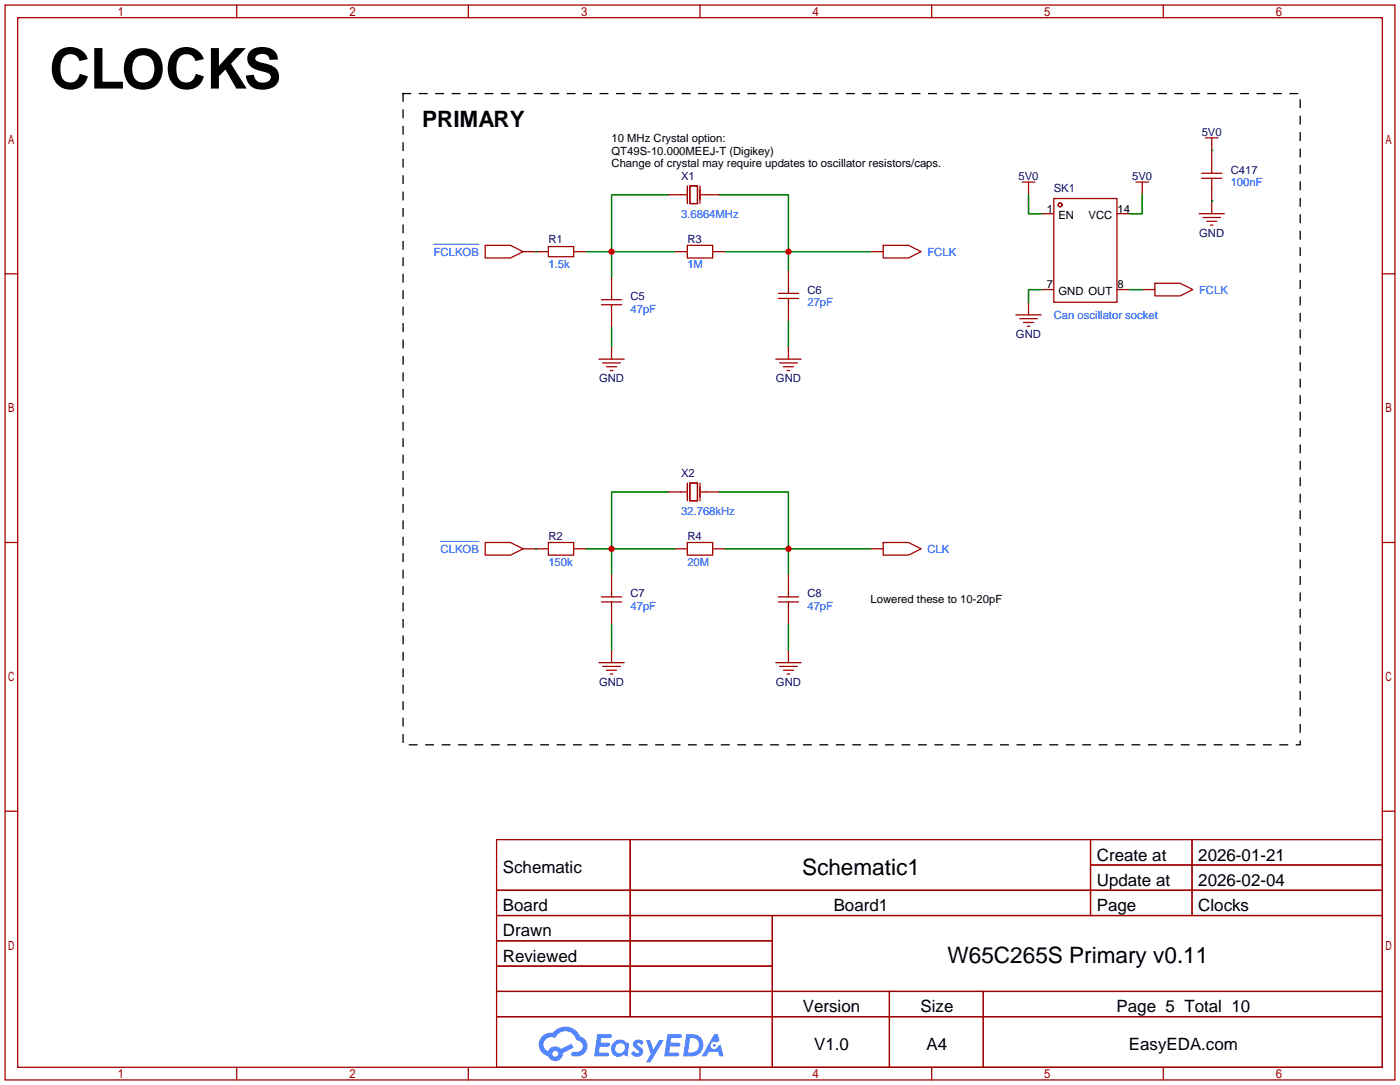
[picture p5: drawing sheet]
<svg xmlns="http://www.w3.org/2000/svg" width="281mm" height="218mm" viewBox="0 0 281 218" stroke-linecap="round" stroke-linejoin="round" font-family="sans-serif">
<g fill="none" stroke="#a10000" stroke-width=".25">
<path d="M1 1h279.4v215.9h-279.4zM3.6 3.6h274.3v210.8h-274.3zM47.6 1v2.6M94.1 1v2.6M140.7 1v2.6M187.3 1v2.6M233.8 1v2.6M1 55h2.6M277.9 55h2.5M1 109h2.6M277.9 109h2.5M1 162.9h2.6"/>
<path d="M99.8 168.7h178.1v45.7h-178.1zM99.8 178.8h178.1M126.7 168.7v35.5M219.2 168.7v15.2M219.2 173.7h58.7M239.6 168.7v15.2M277.9 162.9h2.5M99.8 183.9h178.1M99.8 189h55.5M99.8 199.1h178.1M99.8 194.1h55.5M155.3 183.9v30.5"/>
<path d="M178.8 199.1v15.3M197.7 199.1v15.3M47.6 214.4v2.5M94.1 214.4v2.5M99.8 204.2h178.1M140.7 214.4v2.5M187.3 214.4v2.5M233.8 214.4v2.5"/>
</g>
<g fill="#5487ff">
<path d="M127.6 209.1a1.3 1.3 0 0 1 1.8 .2l-.4 .7a.54 .54 0 0 0-.9-.3l.1 .2a1.34 1.34 0 0 1 1 1.8 1.47 1.47 0 0 1-2.4 0l.5-.6a.64 .64 0 0 0 .5 .4 .64 .64 0 0 0 .7-.2l-.2-.3a1.35 1.35 0 0 1-.9-1.8z"/>
<path d="M129.8 208.9h.9l.6 1.9 1.2-1.9h.9l-2.7 4.5h-.9l1-1.7z"/>
<path d="M120.1 207.7h1.6a1.31 1.31 0 0 1 1.2 .2 .4 .4 0 0 1-.3 .6h-1.8l-.1 .9h1.6a.4 .4 0 0 1 .4 .5 .4 .4 0 0 1-.4 .3h-1.7l-.2 1.2h.8a1.23 1.23 0 0 1 1.2 .2 .39 .39 0 0 1-.3 .6h-2.7z"/>
<path d="M134.2 207.7h1.6a1.32 1.32 0 0 1 1.2 .2 .39 .39 0 0 1-.3 .6h-1.8l-.1 .9h1.6a.4 .4 0 0 1 .4 .5 .4 .4 0 0 1-.4 .3h-1.7l-.2 1.2h.8a1.23 1.23 0 0 1 1.2 .2 .39 .39 0 0 1-.3 .6h-2.7z"/>
<path d="M143.6 207.7h.7l.4 1.4-.7 .3a.75 .75 0 0 0-1.1 .3 .75 .75 0 0 0 .5 1 .75 .75 0 0 0 .9-.6l.5-.3 .7 2.4h-.9l-.2-1h-1.9l-.5 1h-.9z"/>
<path d="M138 207.7l-.7 4.5h1.5a2.27 2.27 0 0 0 2.6-2.3 2.27 2.27 0 0 0-2.7-2.2zM138.7 208.5a1.5 1.5 0 0 1 1.8 1.5 1.5 1.5 0 0 1-1.9 1.4h-.3z"/>
<path d="M123.4 209.3a1.6 1.6 0 0 0-.3 2.3 1.6 1.6 0 0 0 2.3 .2l.8 .4 .3-2.5-.2-.3h-.5a1.58 1.58 0 0 0-2.4-.1zM124 209.9a.99 .99 0 0 1 1.6 .3 .99 .99 0 0 1-.9 1.3 .94 .94 0 0 1-1-.5 .94 .94 0 0 1 .3-1.1z"/>
<path d="M109 208.1a2.37 2.37 0 0 0 1.2 4 1.54 1.54 0 0 0 1.7 1 1.54 1.54 0 0 0 1.3-1.6l2.1-1.1-.5-.8-2 1.1a1.57 1.57 0 0 0-2.6 .5 1.5 1.5 0 0 1-.8-2.1 1.5 1.5 0 0 1 2.2-.6 2.23 2.23 0 0 1 2.3-1.4 2.23 2.23 0 0 1 2 1.9 1.16 1.16 0 0 1 1.2 1 1.16 1.16 0 0 1-1.1 1.3h-.6a.47 .47 0 0 0-.6 .4 .47 .47 0 0 0 .4 .5 2.17 2.17 0 0 0 2.5-1 2.17 2.17 0 0 0-.3-2.6l-.8-.5a3.2 3.2 0 0 0-5.5-.7l-1.1 .1zM111 211.7a.6 .6 0 0 1 1.2 0 .6 .6 0 0 1-1.2 0z"/>
<circle cx="143.6" cy="210" r=".28"/>
</g>
<g fill="none" stroke="#a10000" stroke-width=".25">
<path d="M134.4 39.1h3.8M138.2 37.3v3.6M138.7 37.3h1.5v3.6h-1.5zM140.7 37.3v3.6M140.7 39.1h3.8M205.5 36.6h2.5M206.8 36.6v2.5M211.8 39.9h12.7v20.8h-12.7zM228.3 36.6h2.6M229.6 36.6v2.5M241.6 35.8h4M241.6 34.8h4"/>
<path d="M242.3 27.7h2.6M243.6 27.7v7.1M243.6 35.8v7.1M97.5 49.3h5.1l2.6 1.2-2.6 1.3h-5.1zM105.2 50.5h5M110.2 49.5h5.1v2.1h-5.1zM115.3 50.5h2.6M122.9 55.6v4.6M135.6 50.5h2.6M138.2 49.3h5.1v2.5h-5.1zM143.3 50.5h2.5M156.5 59.9h4"/>
<path d="M156.5 58.9h4M158.5 54.4v4.5M158.5 59.9v4.6M175 50.5h2.5M177.5 49.3h5.1l2.6 1.2-2.6 1.3h-5.1zM209.3 42.9h2.5M209.3 58.2h2.5M224.5 42.9h2.6M224.5 58.2h2.6M229.6 58.2h2.6M232.2 56.9h5l2.6 1.3-2.6 1.2h-5zM241 42.9h5.1"/>
<path d="M241.8 43.7h3.6M242.6 44.4h2M243.3 45.2h.5M120.4 72.1h5.1M120.9 61.2h4.1M120.9 60.2h4.1M121.2 72.9h3.5M121.9 73.7h2.1M122.7 74.4h.5M122.9 61.2v4.6M122.9 69.6v2.5M156 72.1h5"/>
<path d="M156.7 72.9h3.6M157.5 73.7h2M158.2 74.4h.5M158.5 69.6v2.5M204.2 63.2h5.1M205 64h3.5M205.7 64.8h2.1M206.5 65.5h.5M206.8 60.7v2.5M134.4 98.8h3.5M138.2 97v3.6M138.7 97h1.5v3.6h-1.5z"/>
<path d="M140.7 97v3.6M141 98.8h3.5M97.5 109h5.1l2.6 1.2-2.6 1.3h-5.1zM105.2 110.2h5M110.2 109h5.1v2.5h-5.1zM115.3 110.2h2.6M120.9 119.9h4.1M122.9 115.3v4.6M135.6 110.2h2.6M138.2 109h5.1v2.5h-5.1zM143.3 110.2h2.5M156.5 119.9h4"/>
<path d="M158.5 115.3v4.6M175 110.2h2.5M177.5 109h5.1l2.6 1.2-2.6 1.3h-5.1zM120.4 133.1h5.1M120.9 120.9h4.1M121.2 133.9h3.5M121.9 134.6h2.1M122.7 135.4h.5M122.9 120.9v4.6M122.9 130.6v2.5M156 133.1h5M156.5 120.9h4"/>
<path d="M156.7 133.9h3.6M157.5 134.6h2M158.2 135.4h.5M158.5 120.9v4.6M158.5 130.6v2.5"/>
<circle cx="213.1" cy="41.1" r=".38"/>
</g>
<path d="M87.2 49.1h9.1M88.6 108.8h7.7" fill="none" stroke="#00f" stroke-width=".2"/>
<g fill="none" stroke="#008700" stroke-width=".25">
<path d="M134.4 39.1h-11.5v16.5M144.5 39.1h14v15.3M206.8 39.1v3.8h2.5M229.6 39.1v3.8h-2.5M243.6 30.2h.1M107.7 50.5h.1M117.9 50.5h17.7M145.8 50.5h29.2M209.3 58.2h-2.5v2.5M227.1 58.2h2.5M243.6 40.4h.1M122.9 65.8v3.8"/>
<path d="M158.5 64.5v5.1M134.4 98.8h-11.5v16.5M144.5 98.8h14v16.5M107.7 110.2h.1M117.9 110.2h17.7M145.8 110.2h29.2M122.9 125.5v5.1M158.5 125.5v5.1"/>
</g>
<path d="M81 18.8h180.4v130.8h-180.4z" fill="none" stroke="#000" stroke-width=".25" stroke-dasharray="1.5 1.8"/>
<g fill="#c00">
<circle cx="122.9" cy="50.5" r=".63"/>
<circle cx="158.5" cy="50.5" r=".63"/>
<circle cx="122.9" cy="110.2" r=".63"/>
<circle cx="158.5" cy="110.2" r=".63"/>
</g>
<text font-size="11.3" x="9.9" y="17.8">CLOCKS</text>
<g font-size="4.5">
<text x="84.8" y="25.5">PRIMARY</text>
<text x="161.2" y="175.7">Schematic1</text>
<text x="190.5" y="193.5">W65C265S Primary v0.11</text>
</g>
<g font-size="3.4">
<text x="220.5" y="172.9">Create at</text>
<text x="240.9" y="172.9">2026-01-21</text>
<text x="101.1" y="175.4">Schematic</text>
<text x="220.5" y="177.9">Update at</text>
<text x="240.9" y="177.9">2026-02-04</text>
<text x="101.1" y="183">Board</text>
<text x="167.6" y="183">Board1</text>
<text x="220.5" y="183">Page</text>
<text x="240.9" y="183">Clocks</text>
<text x="101.1" y="188.1">Drawn</text>
<text x="101.1" y="193.2">Reviewed</text>
<text x="161.4" y="203.3">Version</text>
<text x="185" y="203.3">Size</text>
<text x="224.5" y="203.3">Page 5 Total 10</text>
<text x="163.7" y="211">V1.0</text>
<text x="186.3" y="211">A4</text>
<text x="226.9" y="211">EasyEDA.com</text>
</g>
<g font-size="2.3">
<text x="122.9" y="28.5">10 MHz Crystal option:</text>
<text x="122.9" y="31">QT49S-10.000MEEJ-T (Digikey)</text>
<text x="122.9" y="33.6">Change of crystal may require updates to oscillator resistors/caps.</text>
<text x="210.4" y="42.7">1</text>
<text x="212.8" y="44">EN</text>
<text x="218.8" y="44">VCC</text>
<text x="224.7" y="42.7">14</text>
<text x="210.4" y="57.9">7</text>
<text x="212.8" y="59.2">GND OUT</text>
<text x="224.7" y="57.9">8</text>
<text x="175" y="121.2">Lowered these to 10-20pF</text>
</g>
<g font-size="2.3" fill="#000080">
<text x="241.6" y="27.2">5V0</text>
<text x="247.4" y="34.9">C417</text>
<text x="136.9" y="36.1">X1</text>
<text x="204.7" y="36.1">5V0</text>
<text x="211.8" y="38.7">SK1</text>
<text x="227.6" y="36.1">5V0</text>
<text x="241.1" y="47.6">GND</text>
<text x="110.2" y="48.8">R1</text>
<text x="138.2" y="48.8">R3</text>
<text x="162.3" y="59">C6</text>
<text x="126.7" y="60.3">C5</text>
<text x="204.2" y="67.9">GND</text>
<text x="120.4" y="76.8">GND</text>
<text x="156" y="76.8">GND</text>
<text x="136.9" y="95.8">X2</text>
<text x="110.2" y="108.5">R2</text>
<text x="138.2" y="108.5">R4</text>
<text x="126.7" y="119.9">C7</text>
<text x="162.3" y="119.9">C8</text>
<text x="120.4" y="137.7">GND</text>
<text x="156" y="137.7">GND</text>
</g>
<g font-size="2.3" fill="#00f">
<text x="247.4" y="37.4">100nF</text>
<text x="136.9" y="43.7">3.6864MHz</text>
<text x="87.2" y="51.4">FCLKOB</text>
<text x="110.2" y="53.9">1.5k</text>
<text x="138.2" y="53.9">1M</text>
<text x="186.4" y="51.4">FCLK</text>
<text x="241" y="59">FCLK</text>
<text x="126.7" y="62.8">47pF</text>
<text x="162.3" y="61.5">27pF</text>
<text x="211.8" y="64.1">Can oscillator socket</text>
<text x="136.9" y="103.4">32.768kHz</text>
<text x="88.6" y="111.1">CLKOB</text>
<text x="110.2" y="113.6">150k</text>
<text x="138.2" y="113.6">20M</text>
<text x="186.4" y="111.1">CLK</text>
<text x="126.7" y="122.5">47pF</text>
<text x="162.3" y="122.5">47pF</text>
</g>
</svg>
